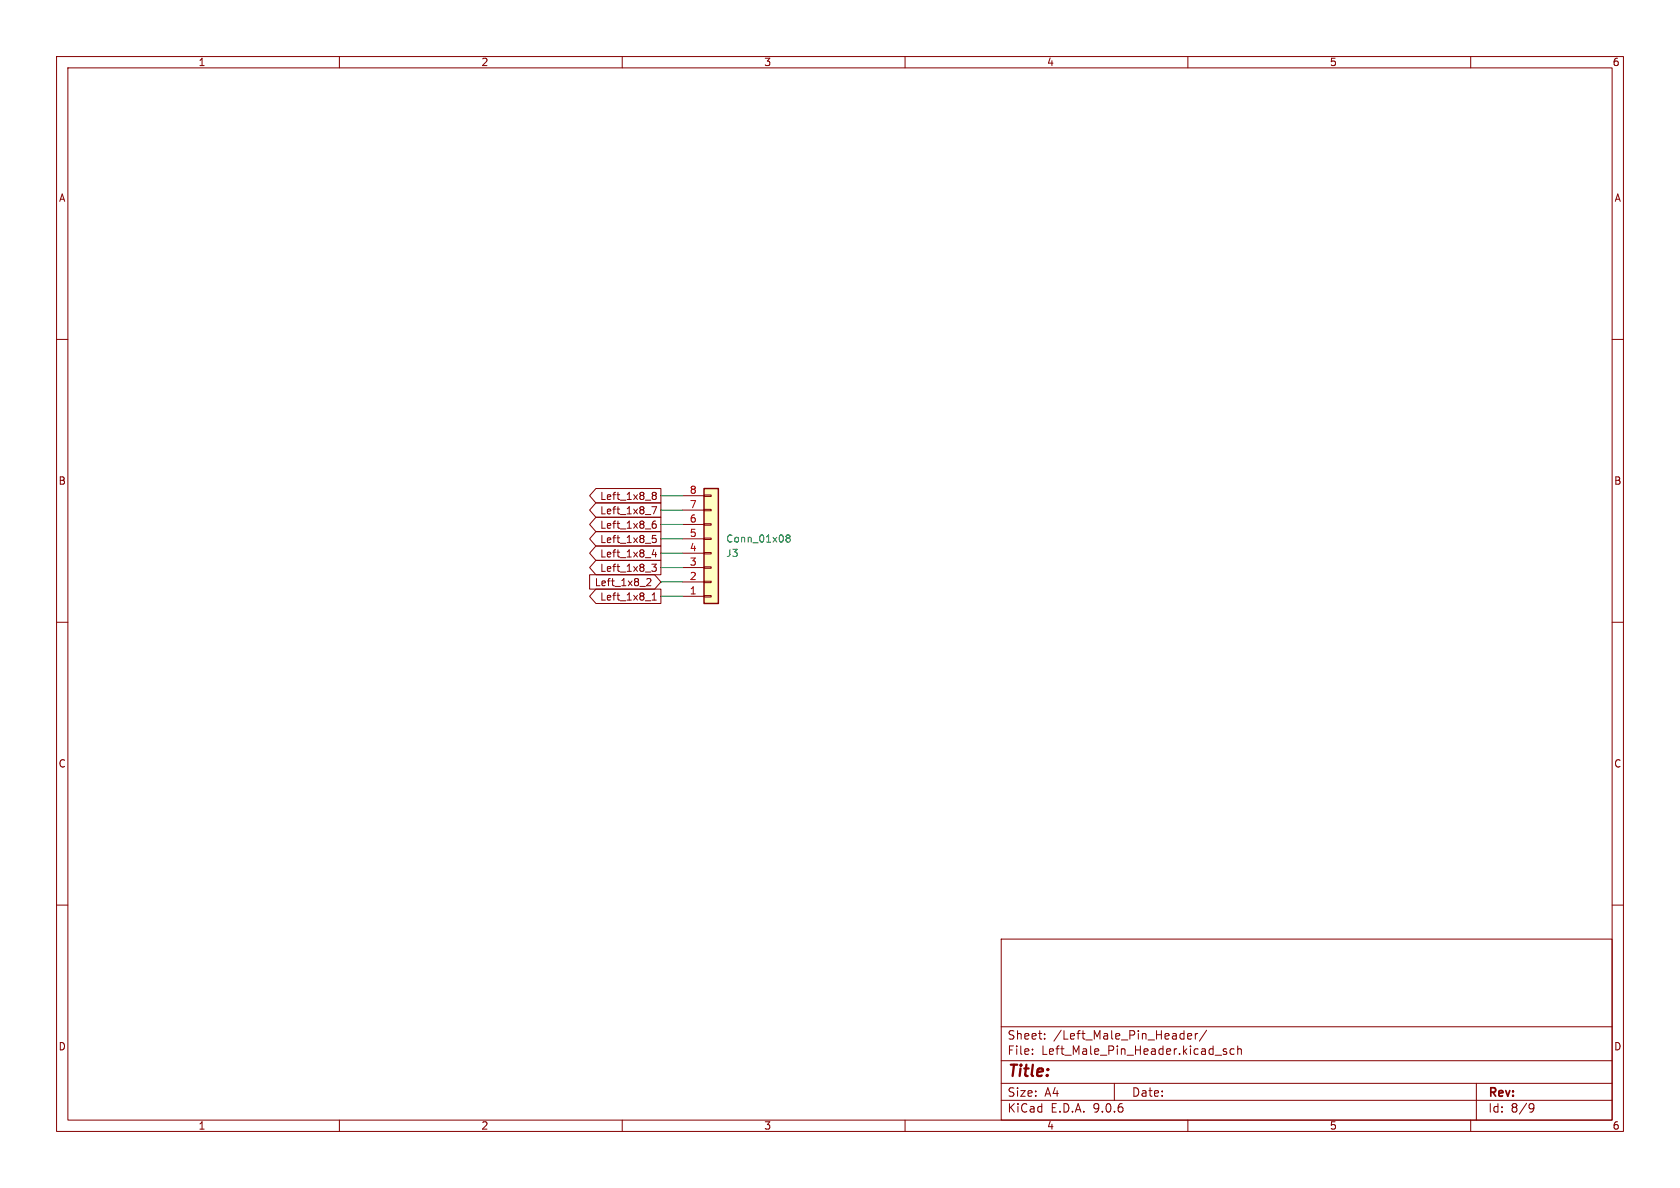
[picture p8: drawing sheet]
<svg xmlns="http://www.w3.org/2000/svg" width="297mm" height="210mm" viewBox="0 0 297 210" stroke-linecap="round" stroke-linejoin="round" font-family="sans-serif">
<g fill="none" stroke="#840000" stroke-width=".18">
<path d="M10 10h277v190h-277zM12 12h273v186h-273zM60 10v2M110 10v2M160 10v2M210 10v2M260 10v2M10 60h2M285 60h2M10 110h2M285 110h2M10 160h2"/>
<path d="M177 166h108v32h-108zM285 160h2M60 198v2M110 198v2M160 198v2M177 194.5h108M177 191.5h108M177 187.5h108M177 181.5h108M182.5 186.3v.1M182.5 185.5v.1M184.7 183.6v.1"/>
<path d="M184.7 182.8v.1M197 191.5v3M210 183.2l.7-.1-.1-.3-.4-.1-.2 .2v.7h.6M210 198v2M211.3 182.7v1M211.7 182.7l-.2 .1-.2 .2M213.3 182.1l-1.3 2M214.8 186.5h1.2M216.8 185.5l-.3-.1-.3 .2 .1 .2 .5 .2v.3h-.6M218.2 185.5l-.5-.1-.2 .3v.4l.1 .2h.6M218.8 185.5l.2-.1 .4 .1 .1 .9M218.8 184.9v1.5"/>
<path d="M260 198v2M261 191.5v6.5M270.6 195.1l.5 .1a.99 .99 0 0 1-.4 1.4h-.2M271.2 195.7l-.3 .3h-.3"/>
</g>
<path d="M124.5 86.4h2.5v20.3h-2.5z" fill="#ffffc2"/>
<path d="M124.5 86.4h2.5v20.3h-2.5z" fill="none" stroke="#840000" stroke-width=".25"/>
<g fill="none" stroke="#840000" stroke-width=".18">
<path d="M105.3 86.4h11.5v2.5h-11.5l-1.1-1.3zM105.3 91.4h11.5v2.6h-11.5l-1.1-1.3zM105.3 88.9h11.5v2.5h-11.5l-1.1-1.2zM105.3 96.5h11.5v2.6h-11.5l-1.1-1.3zM105.3 94h11.5v2.5h-11.5l-1.1-1.2zM105.3 99.1h11.5v2.5h-11.5l-1.1-1.3zM115.2 99.7h.8l-.4 .5 .4 .1v.6l-.2 .1-.5-.1M115.2 89.6h.9l-.6 1.2M115.3 87.3l.2 .3M115.3 87.3l.2-.3 .4 .1 .1 .2-.2 .3M115.3 92.8l.2-.2h.3l.2 .2v.3l-.2 .3-.4-.1-.1-.2M115.5 87.6h.3"/>
<path d="M115.5 87.6l-.2 .2M115.6 97.1l-.3 .9h.8M115.8 87.6l.2 .2v.4l-.5 .1-.2-.2M115.9 92.1l-.4 .1-.2 .5M115.9 97.6v.9M116 94.7h-.6l-.1 .6 .2-.2 .4 .1 .1 .2v.4l-.2 .1-.5-.1M120.6 97.8h3.9M120.6 95.3h3.9M120.6 92.7h3.9M120.6 90.2h3.9M120.6 87.6h3.9M124.5 97.7h1.2v.2h-1.2z"/>
<path d="M124.5 95.1h1.2v.3h-1.2zM124.5 92.6h1.2v.2h-1.2zM124.5 90h1.2v.3h-1.2zM124.5 87.5h1.2v.3h-1.2zM104.2 101.6h11.5l1.1 1.3-1.1 1.2h-11.5zM105.3 104.1h11.5v2.6h-11.5l-1.1-1.3zM114.1 106.2h1M114.3 102.4l.5-.1 .3 .3-.8 .9h.8M115.3 106.1h.7M115.3 105.2l.4-.4v1.3M120.6 105.4h3.9M120.6 102.9h3.9"/>
<path d="M120.6 100.3h3.9M124.5 105.3h1.2v.2h-1.2zM124.5 102.7h1.2v.3h-1.2zM124.5 100.2h1.2v.3h-1.2z"/>
</g>
<path d="M139.2 95.1l-.2-.2 .2-.3h.2l.3 .2-.3 .3M139.2 95.1l-.2 .2v.4l.2 .1h.4l.1-.2v-.3l-.3-.2M139.2 95.1h.2" fill="none" stroke="#006464" stroke-width=".18"/>
<path d="M116.8 87.6h3.8M116.8 97.8h3.8M116.8 90.2h3.8M116.8 92.7h3.8M116.8 95.3h3.8M116.8 105.4h3.8M116.8 100.3h3.8M116.8 102.9h3.8" fill="none" stroke="#009600" stroke-width=".18"/>
<text font-size="2.8" fill="#840000" x="178" y="190.9">Title:</text>
<g font-size="2.1" fill="#840000">
<text x="178" y="184">Sheet:</text>
<text x="186.2" y="184">/Left_Male_Pin_Header/</text>
<text x="178" y="186.7">File:</text>
<text x="184.1" y="186.7">Left_Male_Pin_Header.kicad_sch</text>
<text x="178" y="196.9">KiCad</text>
<text x="178" y="194.1">Size:</text>
<text x="184.7" y="194.1">A4</text>
<text x="185.7" y="196.9">E.D.A.</text>
<text x="193.3" y="196.9">9.0.6</text>
<text x="200" y="194.1">Date:</text>
<text x="263" y="194.3">Rev:</text>
<text x="263" y="196.9">Id:</text>
<text x="267.1" y="196.9">8/9</text>
</g>
<g font-size="1.8" fill="#840000">
<text x="35" y="11.9">1</text>
<text x="85" y="11.9">2</text>
<text x="135" y="11.9">3</text>
<text x="185" y="11.9">4</text>
<text x="235" y="11.9">5</text>
<text x="285" y="11.9">6</text>
<text x="10.3" y="35.9">A</text>
<text x="285.3" y="35.9">A</text>
<text x="10.3" y="85.9">B</text>
<text x="106" y="88.6">Left_1x8_8</text>
<text x="285.3" y="85.9">B</text>
<text x="106" y="93.7">Left_1x8_6</text>
<text x="106" y="91.1">Left_1x8_7</text>
<text x="106" y="98.7">Left_1x8_4</text>
<text x="106" y="96.2">Left_1x8_5</text>
<text x="106" y="101.3">Left_1x8_3</text>
<text x="105" y="103.8">Left_1x8_2</text>
<text x="106" y="106.4">Left_1x8_1</text>
<text x="10.3" y="135.9">C</text>
<text x="285.3" y="135.9">C</text>
<text x="10.3" y="185.9">D</text>
<text x="285.3" y="185.9">D</text>
<text x="35" y="199.9">1</text>
<text x="85" y="199.9">2</text>
<text x="135" y="199.9">3</text>
<text x="185" y="199.9">4</text>
<text x="235" y="199.9">5</text>
<text x="285" y="199.9">6</text>
</g>
<g font-size="1.8" fill="#a90000">
<text x="121.8" y="89.9">7</text>
<text x="121.8" y="87.4">8</text>
<text x="121.8" y="95">5</text>
<text x="121.8" y="92.5">6</text>
<text x="121.8" y="100.1">3</text>
<text x="121.8" y="97.5">4</text>
<text x="121.8" y="105.2">1</text>
<text x="121.8" y="102.6">2</text>
</g>
<g font-size="1.8" fill="#006464">
<text x="128.3" y="98.7">J3</text>
<text x="128.3" y="96.1">Conn_01x08</text>
</g>
</svg>
